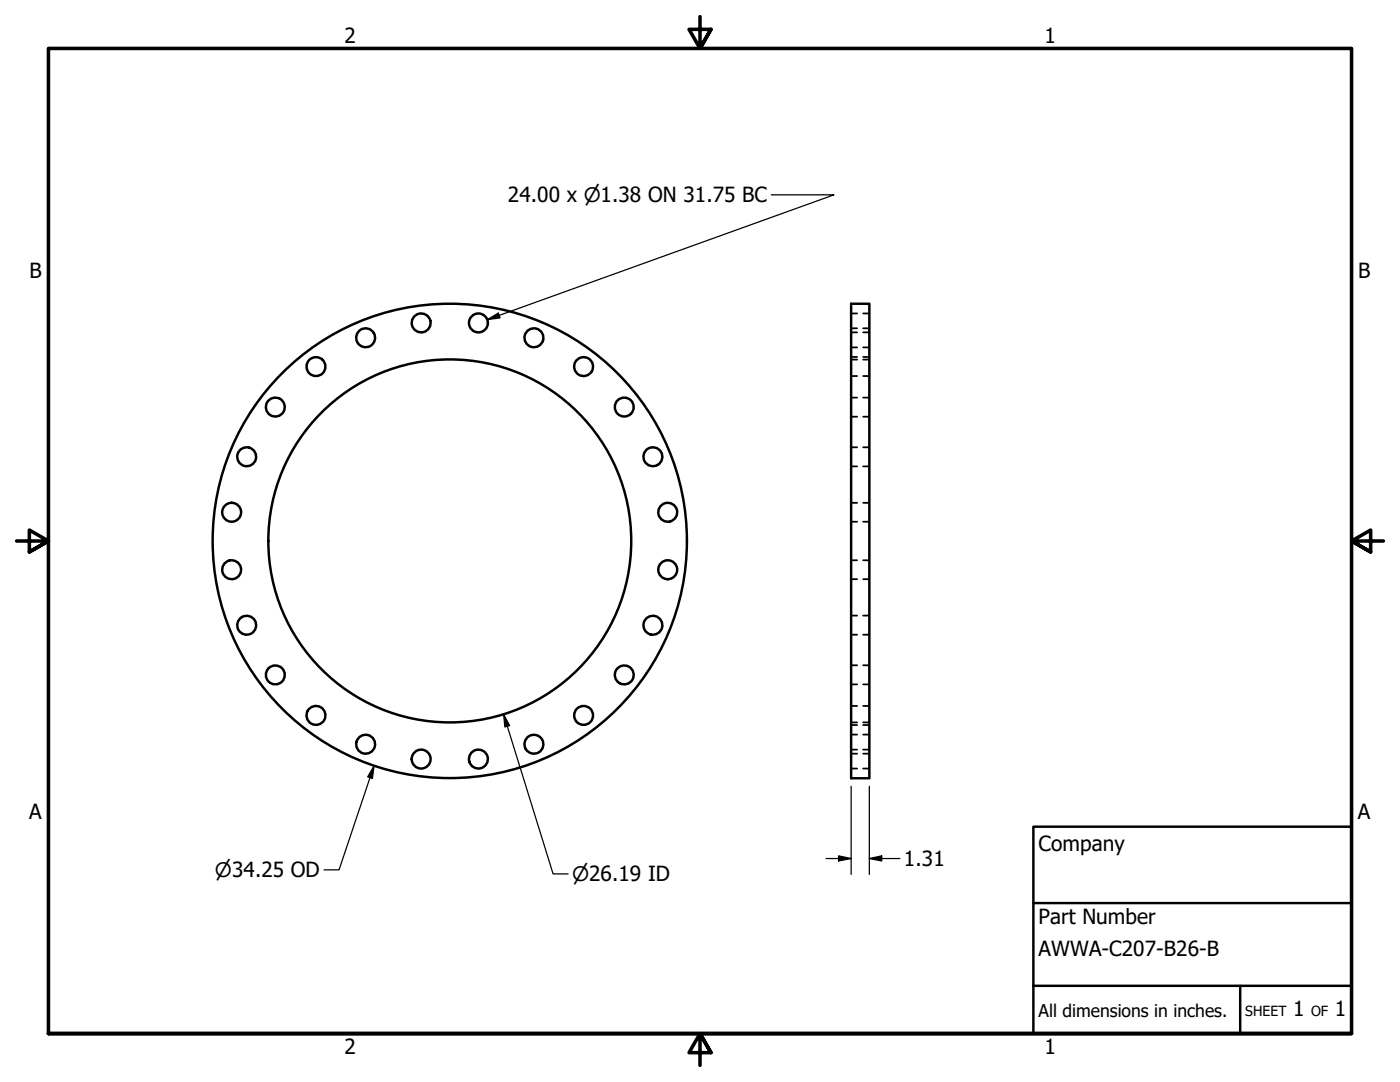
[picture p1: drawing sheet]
<svg xmlns="http://www.w3.org/2000/svg" width="279mm" height="216mm" viewBox="0 0 279 216" stroke-linecap="round" stroke-linejoin="round" font-family="sans-serif">
<!-- layer: Visible (ANSI) -->
<g fill="none" stroke="#000" stroke-width=".49">
<path d="M169.9 60.6h3.6v94.7h-3.6z"/>
<circle cx="63.1" cy="73.1" r="1.89"/>
<circle cx="73" cy="67.4" r="1.89"/>
<circle cx="84" cy="64.4" r="1.89"/>
<circle cx="95.5" cy="64.4" r="1.89"/>
<circle cx="106.6" cy="67.4" r="1.89"/>
<circle cx="116.5" cy="73.1" r="1.89"/>
<circle cx="49.2" cy="91.1" r="1.89"/>
<circle cx="54.9" cy="81.2" r="1.89"/>
<circle cx="124.6" cy="81.2" r="1.89"/>
<circle cx="130.3" cy="91.1" r="1.89"/>
<circle cx="46.2" cy="102.2" r="1.89"/>
<circle cx="46.2" cy="113.7" r="1.89"/>
<circle cx="89.8" cy="107.9" r="47.3"/>
<circle cx="89.8" cy="107.9" r="36.2"/>
<circle cx="133.3" cy="102.2" r="1.89"/>
<circle cx="133.3" cy="113.7" r="1.89"/>
<circle cx="49.2" cy="124.8" r="1.89"/>
<circle cx="54.9" cy="134.7" r="1.89"/>
<circle cx="124.6" cy="134.7" r="1.89"/>
<circle cx="130.3" cy="124.8" r="1.89"/>
<circle cx="63.1" cy="142.8" r="1.89"/>
<circle cx="73" cy="148.5" r="1.89"/>
<circle cx="84" cy="151.5" r="1.89"/>
<circle cx="95.5" cy="151.5" r="1.89"/>
<circle cx="106.6" cy="148.5" r="1.89"/>
<circle cx="116.5" cy="142.8" r="1.89"/>
</g>
<!-- layer: Hidden (ANSI) -->
<g fill="none" stroke="#000" stroke-width=".35">
<path d="M169.9 71.8h1.2M169.9 69.3h1.2M169.9 65.5h1.2M169.9 75h1.2M169.9 71.2h1.2M169.9 79.3h1.2M169.9 66.3h1.2M169.9 62.5h1.2M172.3 71.8h1.2M172.3 69.3h1.2M172.3 65.5h1.2M172.3 75h1.2"/>
<path d="M172.3 71.2h1.2M172.3 79.3h1.2M172.3 66.3h1.2M172.3 62.5h1.2M169.9 83.1h1.2M169.9 93.1h1.2M169.9 89.3h1.2M172.3 83.1h1.2M172.3 93.1h1.2M172.3 89.3h1.2M169.9 104.1h1.2M169.9 100.3h1.2"/>
<path d="M169.9 115.6h1.2M169.9 111.8h1.2M172.3 104.1h1.2M172.3 100.3h1.2M172.3 115.6h1.2M172.3 111.8h1.2M169.9 126.6h1.2M169.9 122.8h1.2M169.9 136.6h1.2M169.9 132.8h1.2M172.3 126.6h1.2M172.3 122.8h1.2"/>
<path d="M172.3 136.6h1.2M172.3 132.8h1.2M169.9 144.1h1.2M169.9 144.7h1.2M169.9 140.9h1.2M169.9 150.4h1.2M169.9 146.6h1.2M169.9 153.4h1.2M169.9 149.6h1.2M172.3 144.1h1.2M172.3 144.7h1.2M172.3 140.9h1.2"/>
<path d="M172.3 150.4h1.2M172.3 146.6h1.2M172.3 153.4h1.2M172.3 149.6h1.2"/>
</g>
<!-- layer: Border (ANSI) -->
<path d="M139.7 3.3v6.4l-2.2-3.8h4.4l-2.2 3.8 2.2-3.8M3.3 107.9h6.4l-3.8-2.1v4.3l3.8-2.2-3.8 2.2M276.1 107.9h-6.4l3.8-2.1v4.3l-3.8-2.2 3.8 2.2M9.7 206.2v-196.5h260v196.5h-260h260M141.9 210l-2.2-3.8 2.2 3.8h-4.4l2.2-3.8v6.4" fill="none" stroke="#000" stroke-width=".71"/>
<!-- layer: Title (ANSI) -->
<path d="M206.2 165h63.5v41.2h-63.5zM206.2 196.7h63.5M206.2 180.2h63.5M247.5 196.7v9.5" fill="none" stroke="#000" stroke-width=".49"/>
<!-- layer: Dimension (ANSI) -->
<path d="M153.9 38.9h12.5l-69.1 24.9M97.3 63.8l2.1-1.3 .4 .9zM74.6 152.8l-.3 2.5-.9-.3zM74.6 152.8l-6.9 20.8h-3M100.5 142.5l1.2 2.3-.9 .3zM100.5 142.5l9.9 31.9h3M169.9 156.9v17.6M173.5 156.9v17.6M164.9 171.3h5M167.4 170.8l2.5 .5-2.5 .5zM173.5 171.3l2.5-.5v1zM173.5 171.3h6.1" fill="none" stroke="#000" stroke-width=".25"/>
<g fill="#000">
<path d="M97.3 63.8l2.1-1.3 .4 .9z" fill-rule="evenodd"/>
<path d="M74.6 152.8l-.3 2.5-.9-.3z" fill-rule="evenodd"/>
<path d="M100.5 142.5l1.2 2.3-.9 .3z" fill-rule="evenodd"/>
<path d="M167.4 170.8l2.5 .5-2.5 .5z" fill-rule="evenodd"/>
<path d="M173.5 171.3l2.5-.5v1z" fill-rule="evenodd"/>
</g>
<g font-size="4.2">
<text x="68.7" y="8.6">2</text>
<text x="208.4" y="8.6">1</text>
<text x="101.4" y="40.3">24.00 x ⌀1.38 ON 31.75 BC</text>
<text x="5.9" y="55.5">B</text>
<text x="271" y="55.5">B</text>
<text x="5.8" y="163.4">A</text>
<text x="271" y="163.4">A</text>
<text x="180.4" y="172.8">1.31</text>
<text x="207.3" y="169.8">Company</text>
<text x="207.3" y="184.4">Part Number</text>
<text x="207.3" y="190.7">AWWA-C207-B26-B</text>
<text x="258.1" y="202.8">1</text>
<text x="266.4" y="202.8">1</text>
<text x="68.7" y="210.3">2</text>
<text x="208.4" y="210.3">1</text>
</g>
<g font-size="4">
<text x="42.9" y="175">⌀34.25 OD</text>
<text x="114.2" y="175.9">⌀26.19 ID</text>
</g>
<text font-size="3.5" x="207.3" y="202.9">All dimensions in inches.</text>
<g font-size="2.8">
<text x="248.5" y="202.8">SHEET</text>
<text x="261.7" y="202.8">OF</text>
</g>
</svg>
